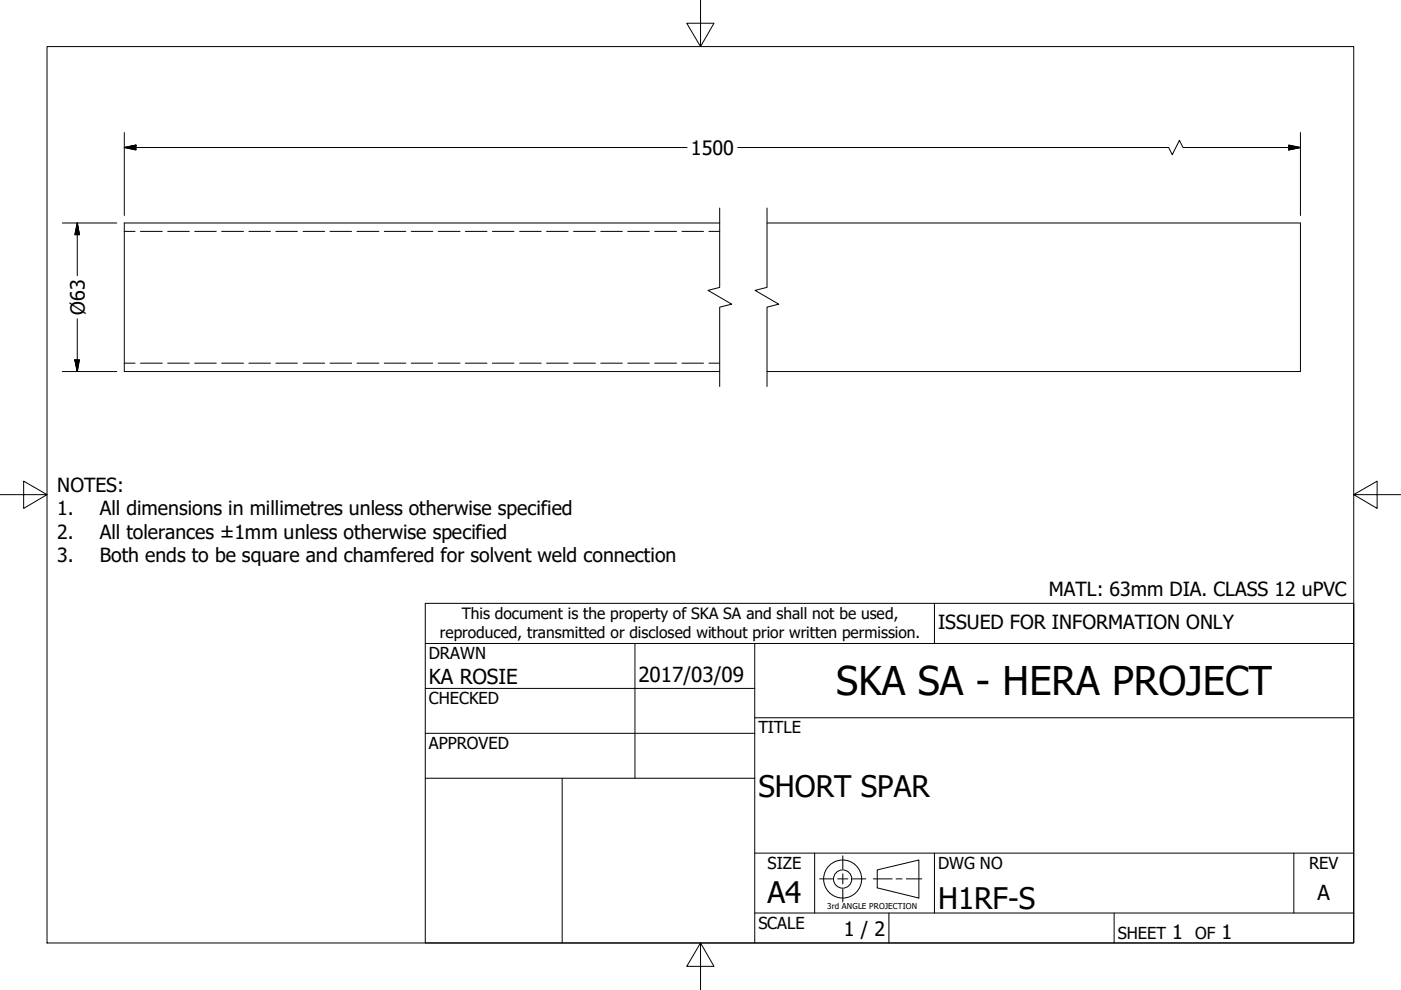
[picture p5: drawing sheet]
<svg xmlns="http://www.w3.org/2000/svg" width="297mm" height="210mm" viewBox="0 0 297 210" stroke-linecap="round" stroke-linejoin="round" font-family="sans-serif">
<!-- layer: Visible (ANSI) -->
<path d="M152.6 47.3h-126.2v31.5h126.2M162.6 47.3h113.1v31.5h-113.1" fill="none" stroke="#000" stroke-width=".21"/>
<!-- layer: Hidden (ANSI) -->
<g fill="none" stroke="#000" stroke-width=".21">
<path d="M26.4 49.1h2.2M29.8 49.1h4.6M35.6 49.1h4.5M41.3 49.1h4.5M47 49.1h4.6M52.8 49.1h4.5M58.5 49.1h4.6M64.3 49.1h4.5M70 49.1h4.5M75.7 49.1h4.6M81.5 49.1h4.5M87.2 49.1h4.6"/>
<path d="M92.9 49.1h4.6M98.7 49.1h4.6M104.4 49.1h4.6M110.2 49.1h4.5M115.9 49.1h4.6M121.6 49.1h4.6M127.4 49.1h4.6M133.1 49.1h4.6M138.8 49.1h4.6M144.6 49.1h4.6M150.3 49.1h2.3M26.4 77h2.2"/>
<path d="M29.8 77h4.6M35.6 77h4.5M41.3 77h4.5M47 77h4.6M52.8 77h4.5M58.5 77h4.6M64.3 77h4.5M70 77h4.5M75.7 77h4.6M81.5 77h4.5M87.2 77h4.6M92.9 77h4.6"/>
<path d="M98.7 77h4.6M104.4 77h4.6M110.2 77h4.5M115.9 77h4.6M121.6 77h4.6M127.4 77h4.6M133.1 77h4.6M138.8 77h4.6M144.6 77h4.6M150.3 77h2.3"/>
</g>
<!-- layer: Break Line (ANSI) -->
<path d="M152.6 44.1v16.8l-2.5 .7 5 2.9-2.5 .6v16.9M162.6 44.1v16.8l-2.5 .7 5 2.9-2.5 .6v16.9" fill="none" stroke="#000" stroke-width=".21"/>
<!-- layer: Border (ANSI) -->
<path d="M148.5 -.1v10l-2.9-5h5.8l-2.9 5M10 9.9h277v190h-277zM0 104.9h10l-5-2.9v5.8l5-2.9M287 104.9l5 2.9v-5.8l-5 2.9h10M148.5 199.9l2.9 5h-5.8l2.9-5v10" fill="none" stroke="#000" stroke-width=".21"/>
<!-- layer: Title (ANSI) -->
<g fill="none" stroke="#000" stroke-width=".21">
<path d="M90.2 127.9h196.8v72h-196.8zM90.2 136.4h196.8M134.6 136.4v28.6M160 136.4v63.5M198.1 127.9v8.5M90.2 146h69.8M90.2 155.5h69.8M160 152.2h127M90.2 165h69.8M119.2 165v34.9M160 193.6h127M160 180.9h127"/>
<path d="M172.7 180.9v12.7M188.5 193.6v6.3M198.1 180.9v12.7M236.2 193.6v6.3M274.3 180.9v12.7"/>
</g>
<!-- layer: Sketch Geometry (ANSI) -->
<g fill="none" stroke="#000" stroke-width=".21">
<path d="M173.8 186.3h2.7M177.6 186.3h2.2M178.7 181.5v2.7M178.7 185.3v2.1M178.7 188.5v2.7M180.8 186.3h2.8M185.2 186.3h4M186 184.4l8.8-2.1v8.1l-8.8-2.2zM190 186.3h1.3M192.2 186.3h3.3"/>
<circle cx="178.7" cy="186.4" r="4"/>
<circle cx="178.7" cy="186.4" r="1.94"/>
</g>
<!-- layer: Dimension (ANSI) -->
<path d="M26.4 31.3l2.4-.5v1zM26.4 31.3h119.3M26.4 28.1v17.6M156.4 31.3h91.4l.7 1.5 1.6-3 .7 1.5h24.9M273.2 30.8l2.5 .5-2.5 .5zM275.7 28.1v17.6M13.2 47.3h11.6M16.4 47.3l.4 2.5h-.9zM16.4 47.3v11.2M13.2 78.8h11.6M15.9 76.3h.9l-.4 2.5zM16.4 67.6v11.2" fill="none" stroke="#000" stroke-width=".21"/>
<path d="M26.4 31.3l2.4-.5zM26.4 31.3l2.4-.5v1zM273.2 31.8l2.5-.5zM273.2 30.8l2.5 .5-2.5 .5zM16.4 47.3l.4 2.5zM16.4 47.3l.4 2.5h-.9zM15.9 76.3l.5 2.5zM15.9 76.3h.9l-.4 2.5z" fill="#000" stroke="#000" stroke-width=".21"/>
<text font-size="8.4" x="177.3" y="147.4">SKA SA - HERA PROJECT</text>
<g font-size="6.3">
<text x="160.8" y="169">SHORT SPAR</text>
<text x="162.8" y="191.4">A4</text>
<text x="198.9" y="192.7">H1RF-S</text>
</g>
<g font-size="4.4">
<text x="90.9" y="145.1">KA ROSIE</text>
<text x="135.4" y="144.5">2017/03/09</text>
<text x="279.3" y="190.7">A</text>
</g>
<g font-size="4.2">
<text x="146.5" y="32.8">1500</text>
<text x="178.9" y="198.5">1 / 2</text>
<text x="248.5" y="199.1">1</text>
<text x="259" y="199.1">1</text>
</g>
<g font-size="4.1">
<text x="18" y="66.8" transform="rotate(-90 18 66.8)">Ø63</text>
<text x="12.1" y="104.4">NOTES:</text>
<text x="12.1" y="109.3">1.</text>
<text x="21.1" y="109.3">All dimensions in millimetres unless otherwise specified</text>
<text x="12.1" y="114.2">2.</text>
<text x="12.1" y="119.2">3.</text>
<text x="21.1" y="114.2">All tolerances ±1mm unless otherwise specified</text>
<text x="21.1" y="119.2">Both ends to be square and chamfered for solvent weld connection</text>
<text x="222.4" y="126.3">MATL: 63mm DIA. CLASS 12 uPVC</text>
<text x="198.9" y="133.4">ISSUED FOR INFORMATION ONLY</text>
</g>
<g font-size="3.5">
<text x="90.9" y="139.7">DRAWN</text>
<text x="90.9" y="149.3">CHECKED</text>
<text x="160.8" y="155.5">TITLE</text>
<text x="90.9" y="158.8">APPROVED</text>
<text x="162.8" y="184.2">SIZE</text>
<text x="198.9" y="184.2">DWG NO</text>
<text x="277.6" y="184.2">REV</text>
<text x="160.8" y="196.9">SCALE</text>
<text x="237" y="199.1">SHEET</text>
<text x="253.4" y="199.1">OF</text>
</g>
<g font-size="3.3">
<text x="97.9" y="131.3">This document is the property of SKA SA and shall not be used,</text>
<text x="93.3" y="135.2">reproduced, transmitted or disclosed without prior written permission.</text>
</g>
<text font-size="1.7" x="175.4" y="192.8">3rd ANGLE PROJECTION</text>
</svg>
